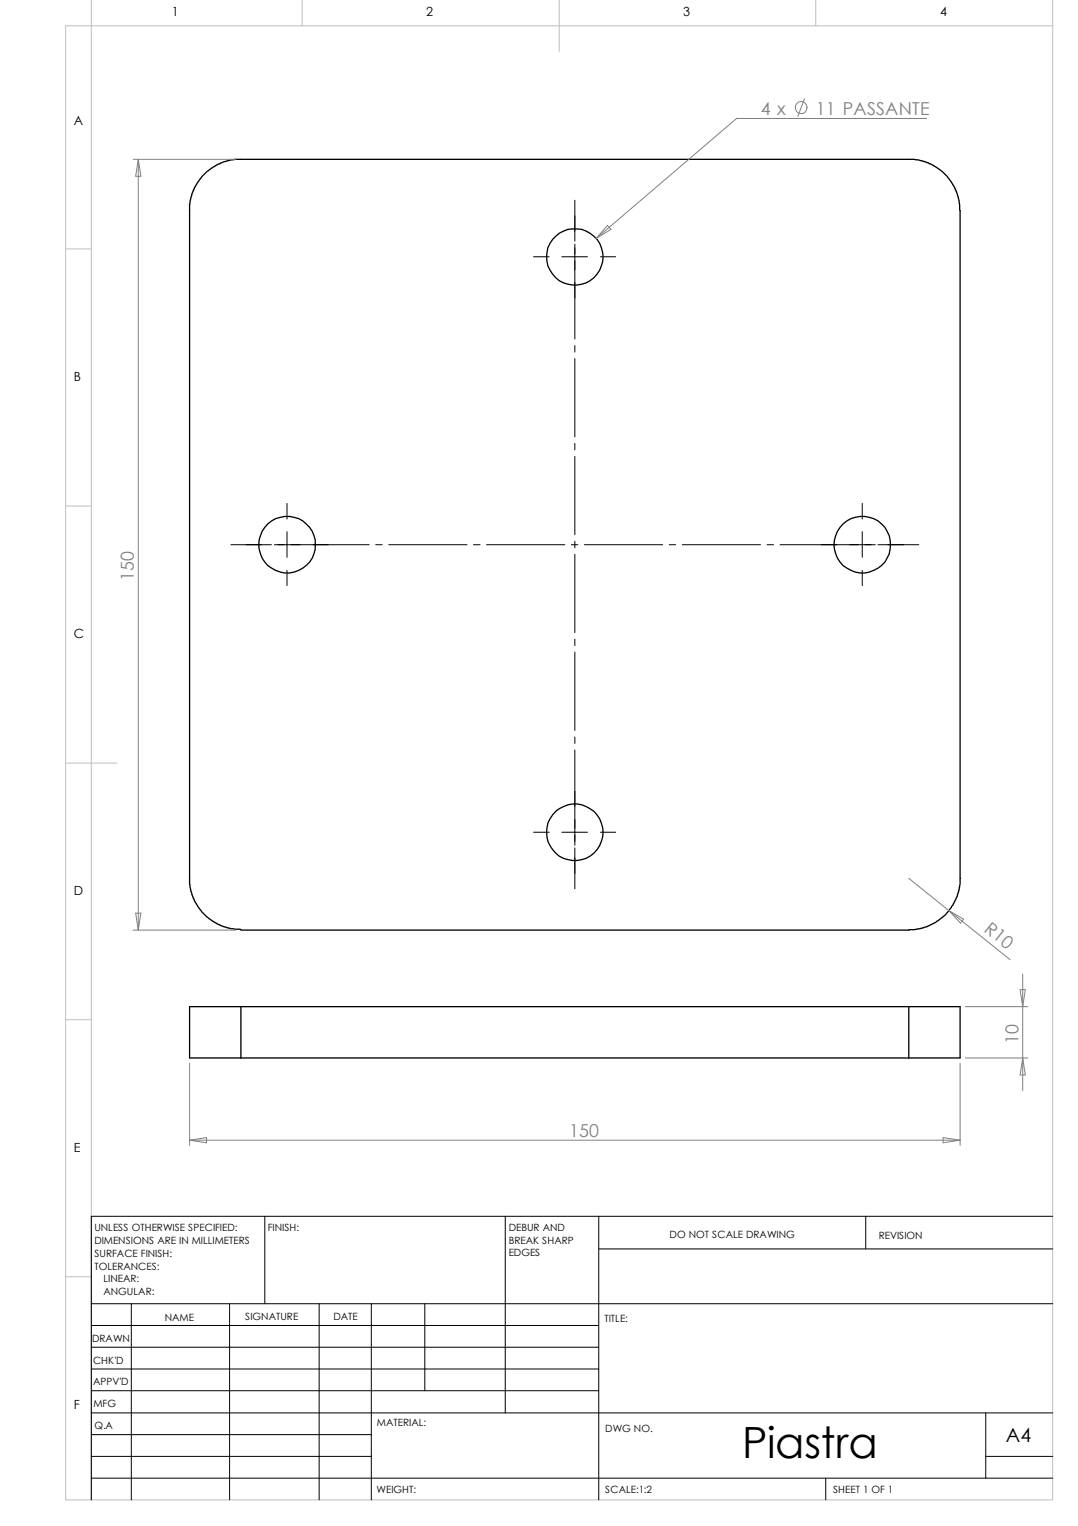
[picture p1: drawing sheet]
<svg xmlns="http://www.w3.org/2000/svg" width="210mm" height="297mm" viewBox="0 0 210 297" stroke-linecap="round" stroke-linejoin="round" font-family="sans-serif">
<path d="M17.8 0v292M58.8 0v5M108.9 0v10M158.8 0v5M205 0v292h-192.2v-287h192.2M12.8 48.5h5M12.8 98.5h5M12.8 148.5h10M12.8 198.5h5M12.8 248.5h5" fill="none" stroke="#c0c0c0" stroke-width=".19"/>
<g fill="none" stroke="#000" stroke-width=".19">
<path d="M111.9 39v7.9M103.9 50h3M109.4 50h5M111.9 47.5v18.5M116.9 50h3M111.9 67.3v1.2M111.9 69.8v15.2M55.9 98v3M111.9 86.3v1.3M111.9 88.8v15.3M167.9 98v3M45 106h7.8"/>
<path d="M53.4 106h18.5M55.9 103.5v5M55.9 111v3M73.2 106h1.2M75.7 106h15.2M92.2 106h1.3M94.7 106h15.3M111.3 106h1.2M111.9 105.4v1.2M111.9 107.9v15.2M113.8 106h15.2M130.3 106h1.3"/>
<path d="M132.8 106h15.3M149.4 106h1.2M151.9 106h18.5M167.9 103.5v5M167.9 111v3M170.9 106h8M111.9 124.4v1.3M111.9 126.9v15.3M111.9 143.5v1.2M111.9 146v18.5M103.9 162h3M109.4 162h5"/>
<path d="M111.9 165v8M116.9 162h3M51.6 236.8v17M98.4 236.8v38.2M116.6 236.8v55.2M168.6 236.8v6.3M205 236.8h-187.2v55.2M17.8 253.8h187.2M17.8 258h98.8M25.6 253.8v38.2M44.7 253.8v38.2M62.1 253.8v38.2"/>
<path d="M72.3 253.8v38.2M82.7 253.8v16.9M116.6 243.1h88.4M17.8 262.2h98.8M17.8 266.5h98.8M17.8 270.7h98.8M17.8 275h187.2M17.8 279.3h54.5M191.9 275v12.7M17.8 287.7h187.2M17.8 283.5h54.5M160.8 287.7v4.3"/>
<path d="M191.9 283.5h13.1"/>
</g>
<g fill="none" stroke="#000" stroke-width=".25">
<path d="M186.9 171v-130l-.1-1.9-.6-2-1.4-2.3-1.3-1.4-1-.8-1.7-.9-2.7-.7h-132.5l-1.9 .4-1.5 .7-1.5 .9-1.2 1.2-1 1.2-.9 1.7-.7 2.6v132.5l.4 1.9 .7 1.5 .9 1.5 1.4 1.4 1.9 1.3 1.5 .7 1.3 .3 1.9 .2M187 171l-.2 2.2-.4 1.2-.8 1.7-1.4 1.8-1.6 1.4-.8 .5-1.5 .7-2.2 .5h-131.2M46.9 195.9h-10v10h10M46.9 195.9v10M46.9 195.9h130.1M177 195.9h9.9v10h-9.9M177 195.9v10M46.9 205.9h130.1"/>
<circle cx="111.9" cy="50" r="5.5"/>
<circle cx="55.9" cy="106" r="5.5"/>
<circle cx="167.9" cy="106" r="5.5"/>
<circle cx="111.9" cy="162" r="5.5"/>
</g>
<g fill="none" stroke="#808080" stroke-width=".19">
<path d="M156.6 19.2l-1.2 3.4M25.9 31h20M26.9 31l.5 3.3h-1zM26.9 31v150M180.4 23.1h-37l-27.3 23.3M118.3 43.9l.7 .7-2.9 1.8zM26.4 177.7h1l-.5 3.3zM177 171l19.7 15.8M184.7 177.2l2.9 1.7-.6 .8zM25.9 181h20M188 195.9h12.2M198.6 192.6h1l-.5 3.3z"/>
<path d="M199.1 189.6v22.7M36.9 207v16M186.9 207v16M188 205.9h12.2M199.1 205.9l.5 3.3h-1zM36.9 221.9l3.3-.5v1zM36.9 221.9h150M183.6 221.4l3.3 .5-3.3 .5z"/>
<circle cx="156" cy="20.9" r="1.17"/>
</g>
<text font-size="8.4" x="144.5" y="283.8">Piastra</text>
<text font-size="3.8" x="195.8" y="280.7">A4</text>
<g font-size="3.5" fill="#808080">
<text x="148.2" y="22.4">4 x</text>
<text x="158.8" y="22.4">11 PASSANTE</text>
<text x="26.1" y="113.1" transform="rotate(-90 26.1 113.1)">150</text>
<text x="191.4" y="181.1" transform="rotate(39 191.4 181.1)">R10</text>
<text x="198.3" y="203.2" transform="rotate(-90 198.3 203.2)">10</text>
<text x="110.8" y="221.3">150</text>
</g>
<g font-size="2.5">
<text x="33.4" y="3.2">1</text>
<text x="83" y="3.2">2</text>
<text x="133" y="3.2">3</text>
<text x="183" y="3.2">4</text>
<text x="14.4" y="24.2">A</text>
<text x="14.4" y="74.2">B</text>
<text x="14.4" y="124.2">C</text>
<text x="14.4" y="174.2">D</text>
<text x="14.4" y="224.2">E</text>
<text x="14.4" y="274.2">F</text>
</g>
<g font-size="1.9">
<text x="18.4" y="239.6">UNLESS OTHERWISE SPECIFIED:</text>
<text x="52.2" y="239.6">FINISH:</text>
<text x="99.1" y="239.6">DEBUR AND</text>
<text x="18.4" y="242.2">DIMENSIONS ARE IN MILLIMETERS</text>
<text x="18.4" y="244.6">SURFACE FINISH:</text>
<text x="99.1" y="244.5">EDGES</text>
<text x="99.1" y="242.1">BREAK SHARP</text>
<text x="130.4" y="241.1">DO NOT SCALE DRAWING</text>
<text x="171.1" y="241.2">REVISION</text>
<text x="18.4" y="247.2">TOLERANCES:</text>
<text x="20.1" y="249.6">LINEAR:</text>
<text x="20.1" y="252.2">ANGULAR:</text>
<text x="32.1" y="257.1">NAME</text>
<text x="47.8" y="257">SIGNATURE</text>
<text x="64.9" y="257">DATE</text>
<text x="117.7" y="257.3">TITLE:</text>
<text x="17.9" y="261.1">DRAWN</text>
<text x="18.1" y="265.5">CHK'D</text>
<text x="18.1" y="269.5">APPV'D</text>
<text x="18.2" y="273.8">MFG</text>
<text x="18.4" y="278.2">Q.A</text>
<text x="73.4" y="277.6">MATERIAL:</text>
<text x="117.9" y="278.8">DWG NO.</text>
<text x="73.3" y="290.6">WEIGHT:</text>
<text x="117.9" y="290.7">SCALE:1:2</text>
<text x="162.2" y="290.7">SHEET 1 OF 1</text>
</g>
</svg>
